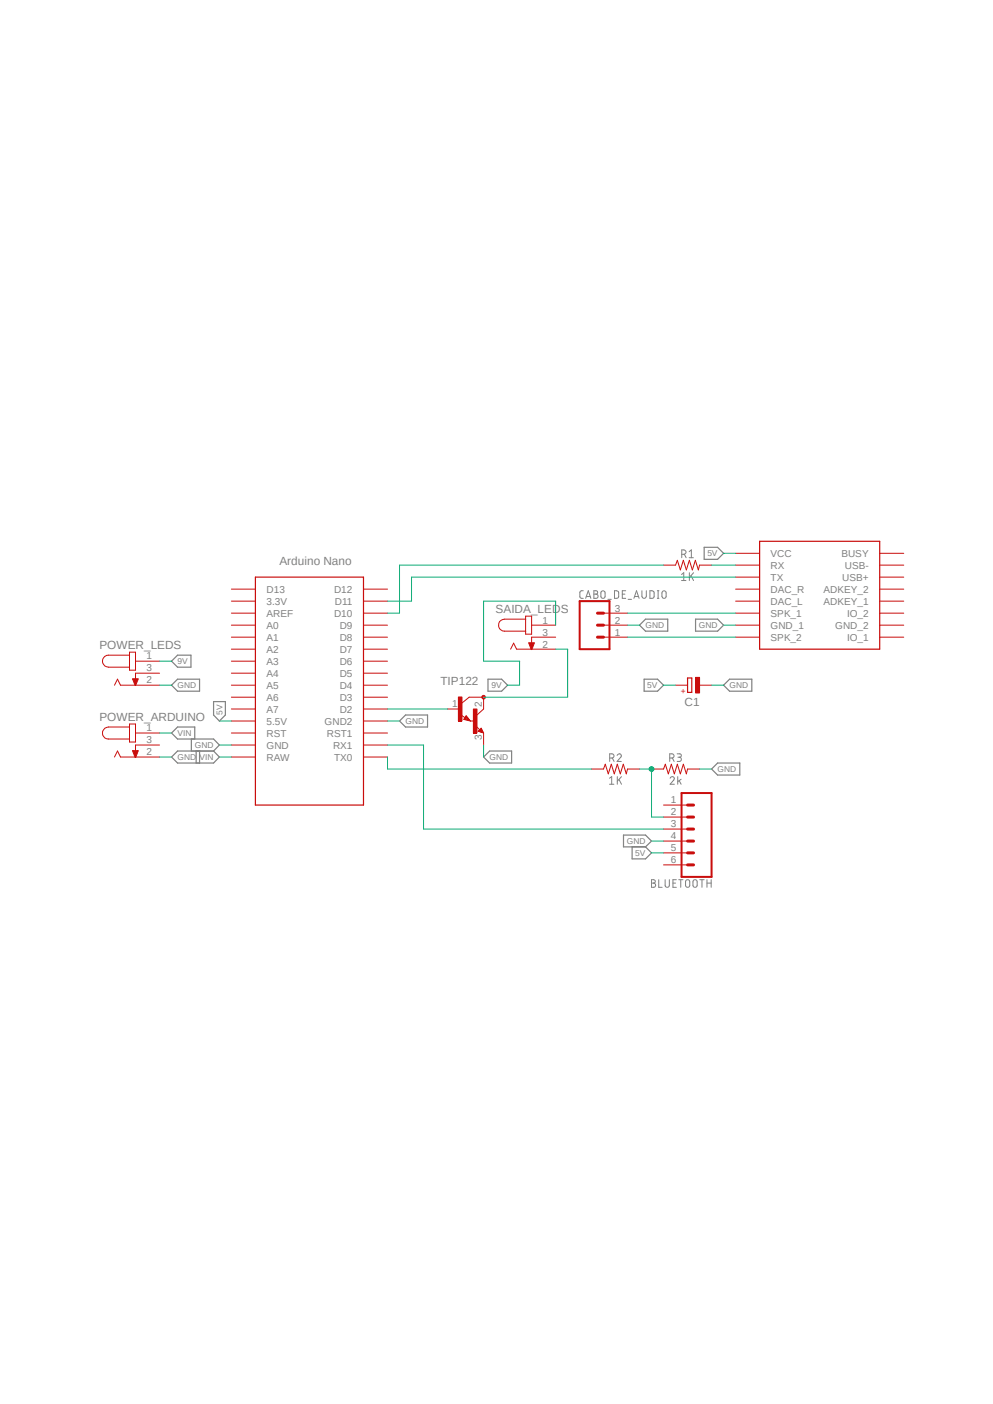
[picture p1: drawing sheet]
<svg xmlns="http://www.w3.org/2000/svg" width="210mm" height="297mm" viewBox="0 0 210 297" stroke-linecap="round" stroke-linejoin="round" font-family="sans-serif">
<path d="M20.4 114.3l175.1 74.3M195.5 114.3l-175.1 74.3" fill="none" stroke="#fff" stroke-width=".21"/>
<g fill="none" stroke="#808080" stroke-width=".21">
<path d="M144.2 117.3h.5a.47 .47 0 0 0 .4-.5 .47 .47 0 0 0-.4-.5h-.5v1.7M144.7 117.3l.4 .7M145.8 116.7l.4-.4v1.7M145.8 118h.8M123.4 125h-.5l-.3 .3 .1 1.1 .7 .2M123.9 126.6l.5-1.6 .6 1.6M124 126.2h.8M125.6 125h.6a.37 .37 0 0 1 .2 .4 .37 .37 0 0 1-.4 .3l.3 .1a.43 .43 0 0 1 .2 .5 .43 .43 0 0 1-.5 .3h-.4zM125.6 125.7h.4M127.1 125.2a.49 .49 0 0 1 .8 0 1.3 1.3 0 0 1-.1 1.3h-.5a1.3 1.3 0 0 1-.2-1.3zM128.6 126.8h.7M130 125l.6 .1a1.26 1.26 0 0 1 .2 1.3l-.2 .1-.6 .1z"/>
<path d="M131.6 125.7h.6M132.3 125h-.7v1.6h.7M132.8 126.8h.8M134.1 126.6l.5-1.6 .6 1.6M134.2 126.2h.8M135.8 125v1.2a.47 .47 0 0 0 .4 .4 .47 .47 0 0 0 .5-.4v-1.2M137.5 125l.6 .1a1.26 1.26 0 0 1 .2 1.3l-.2 .1-.6 .1zM139 126.6h.4M139 125h.4M139.2 125v1.6M140.1 125.2l.1-.1a.44 .44 0 0 1 .7 .3l-.1 1a.46 .46 0 0 1-.5 .2 .46 .46 0 0 1-.3-.4zM144.1 121.5l.5-.3v1.6"/>
<path d="M144.1 122.8h1M145.8 121.2v1.6M146.1 121.8l.6 1M146.7 121.2l-.9 1M130.5 159.8a.45 .45 0 0 1 .7-.3 .45 .45 0 0 1 .1 .7l-.8 .9h.9M143.2 159.5h.7a.37 .37 0 0 1 .2 .4 .37 .37 0 0 1-.3 .3h-.4M128.9 164.6l.5-.3v1.6M128.9 165.9h.9M128.9 160.4h.5a.45 .45 0 0 0 .4-.4 .45 .45 0 0 0-.2-.5h-.7v1.6M129.5 160.4l.4 .7M130.6 164.3v1.6M130.9 164.9l.5 1"/>
<path d="M131.4 164.3l-.8 1M141.6 160.4h.5a.45 .45 0 0 0 .4-.4 .45 .45 0 0 0-.2-.5h-.7v1.6M141.7 164.6a.44 .44 0 0 1 .7-.3 .44 .44 0 0 1 .1 .7l-.8 .9h.9M142.2 160.4l.4 .7M143.3 164.3v1.6M143.6 165.1l.5 .8M143.7 160.2h.2a.46 .46 0 0 1 .2 .5 .46 .46 0 0 1-.4 .4h-.5M144.1 164.8l-.8 .6M137.8 186.1l.8 .2v.3l-.4 .2 .4 .2a.44 .44 0 0 1-.4 .7h-.4zM137.8 186.8h.4M139.3 186.1v1.6h.7M140.7 186.1v1.4a.46 .46 0 0 0 .5 .2 .46 .46 0 0 0 .4-.4v-1.2"/>
<path d="M142.3 186.8h.6M143 186.1h-.7v1.6h.7M143.6 186.1h.8M144 186.1v1.6M145 186.3a.46 .46 0 0 1 .6-.2 .46 .46 0 0 1 .3 .5l-.1 .9a.46 .46 0 0 1-.5 .2 .46 .46 0 0 1-.3-.4zM146.6 186.3a.46 .46 0 0 1 .5-.2 .46 .46 0 0 1 .3 .5v.9a.46 .46 0 0 1-.5 .2 .46 .46 0 0 1-.3-.4zM148 186.1h.9M148.5 186.1v1.6M149.5 186.8h.9M149.5 186.1v1.6M150.4 186.1v1.6"/>
</g>
<g fill="none" stroke="#808080" stroke-width=".25">
<path d="M148.9 115.8h2.9l1.2 1.3-1.2 1.2h-2.9zM36.3 139.9l1.2-1.3h2.9v2.5h-2.9zM135.3 132.2l1.2-1.2h4.7v2.5h-4.7zM147.1 131h4.7l1.2 1.2-1.2 1.3h-4.7zM37.5 158.9h7.7l1.2 1.2-1.2 1.3h-7.7l-1.2-1.3zM37.5 143.7h4.7v2.5h-4.7l-1.2-1.3zM40.5 156.3v2.6M41.2 156.3v-2.5h-3.7l-1.2 1.3 1.2 1.2h7.7l1.2 1.3-1.2 1.3M41.5 158.9v2.5M42.2 158.9v2.5M45.2 148.4h2.5v2.9l-1.3 1.2-1.2-1.2zM84.5 152.5l1.3-1.2h4.6v2.5h-4.6z"/>
<path d="M103.2 143.7h2.9l1.3 1.2-1.3 1.3h-2.9zM103.5 158.9h4.7v2.5h-4.7l-1.2-1.3zM136.2 143.7h2.9l1.2 1.2-1.2 1.3h-2.9zM154.3 143.7h4.7v2.5h-4.7l-1.3-1.3zM131.9 176.7h4.6l1.3 1.2-1.3 1.3h-4.6zM133.7 179.2v2.5h2.8l1.3-1.3-1.3-1.2M151.8 161.4h4.7v2.6h-4.7l-1.3-1.3z"/>
</g>
<g fill="none" stroke="#c90d0c" stroke-width=".21">
<path d="M48.9 127.2h5.1M48.9 129.7h5.1M48.9 139.9h5.1M48.9 137.3h5.1M48.9 134.8h5.1M48.9 132.2h5.1M48.9 124.6h5.1M76.9 127.2h5.1M76.9 129.7h5.1M76.9 139.9h5.1M76.9 137.3h5.1M76.9 134.8h5.1"/>
<path d="M76.9 132.2h5.1M76.9 124.6h5.1M48.9 157.6h5.1M48.9 155.1h5.1M48.9 152.5h5.1M48.9 150h5.1M48.9 147.5h5.1M48.9 144.9h5.1M48.9 142.4h5.1M76.9 157.6h5.1M76.9 155.1h5.1M76.9 152.5h5.1"/>
<path d="M76.9 150h5.1M76.9 147.5h5.1M76.9 144.9h5.1M76.9 142.4h5.1M97.4 151.2l1 .6M98.3 152l.3-.4 .6 .8-1-.3 .4-.6 .8 .9M98.6 151.4l.9 1.1-1.4-.3zM99.5 152.5h.6M100.7 153.6l.8 .8M101.3 154.7l.5-.5 .4 .7M101.8 154.1l.5 1-1.2-.4zM101.8 154.3l.2 .6"/>
<path d="M102.3 147.5h-3.1l-1.5 1.2M102.3 150l-1.4 1.3M48.9 160.1h5.1M76.9 160.1h5.1"/>
</g>
<path d="M54 122.1h22.9v48.2h-22.9zM98.6 151.9v-.1l.5 .5-.8-.3M101.8 154.3l-.4 .4 .5 .1-.3-.2" fill="none" stroke="#c90d0c" stroke-width=".25"/>
<circle cx="102.3" cy="147.5" r=".38" fill="#c90d0c"/>
<circle cx="102.3" cy="147.5" r=".38" fill="none" stroke="#c90d0c" stroke-width=".21"/>
<path d="M96.9 147.4h.8v5.1h-.8z" fill-rule="evenodd" fill="#c90d0c"/>
<path d="M96.9 147.4h.8v5.1h-.8z" fill="none" stroke="#c90d0c" stroke-width=".21"/>
<path d="M100.1 150h.8v5.1h-.8z" fill-rule="evenodd" fill="#c90d0c"/>
<g fill="none" stroke="#c90d0c" stroke-width=".21">
<path d="M155.6 117.1h5.1M155.6 119.5h5.1M186.1 117.1h5M186.1 119.5h5M27.4 138.6h-4.5a1.27 1.27 0 0 0-1.2 1.3 1.27 1.27 0 0 0 1.2 1.2h4.5M27.4 138h1.3v3.8h-1.3zM155.6 122.1h5.1M155.6 124.6h5.1M155.6 127.2h5.1M155.6 129.7h5.1M155.6 132.2h5.1M155.6 134.8h5.1"/>
<path d="M186.1 122.1h5M186.1 124.6h5M186.1 127.2h5M186.1 129.7h5M186.1 132.2h5M186.1 134.8h5M28.7 142.4v2.5h-3.2l-.7-1.2-.6 1.2M94.7 150h2.5M100.1 150h.8v5.1h-.8zM102.3 147.5v2.5M102.3 155.1v2.5M140.3 170.3h5.1"/>
<path d="M140.3 172.8h5.1M140.3 175.4h5.1M140.3 177.9h5.1M140.3 180.4h5.1M140.3 183h5.1"/>
</g>
<path d="M160.7 114.5h25.4v22.8h-25.4z" fill="none" stroke="#c90d0c" stroke-width=".25"/>
<path d="M144.1 167.8h6.4v17.7h-6.4z" fill="none" stroke="#c90d0c" stroke-width=".42"/>
<path d="M145.4 175.4h1.3M145.4 172.8h1.3M145.4 170.3h1.3M145.4 177.9h1.3M145.4 180.4h1.3M145.4 183h1.3" fill="none" stroke="#c90d0c" stroke-width=".64"/>
<path d="M28 143.6h1.3l-.6 1.4h-.1z" fill-rule="evenodd" fill="#c90d0c"/>
<path d="M28.7 139.9h5M127.6 134.8h5.1M127.6 132.2h5.1M127.6 129.7h5.1M27.4 153.8h-4.5a1.27 1.27 0 0 0-1.2 1.3 1.27 1.27 0 0 0 1.2 1.2h4.5M27.4 153.2h1.3v3.8h-1.3zM28 143.6h1.3l-.6 1.4h-.1zM28.7 142.4h5M28.7 144.9h5M28.7 157.6v2.5h-3.2l-.7-1.2-.6 1.2" fill="none" stroke="#c90d0c" stroke-width=".21"/>
<path d="M122.6 127.2h6.3v10.1h-6.3z" fill="none" stroke="#c90d0c" stroke-width=".42"/>
<path d="M126.4 129.7h1.2M126.4 132.2h1.2M126.4 134.8h1.2" fill="none" stroke="#c90d0c" stroke-width=".64"/>
<path d="M28 158.8h1.3l-.6 1.4h-.1z" fill-rule="evenodd" fill="#c90d0c"/>
<path d="M140.3 119.5h2.6l.4-1 .6 2.1 .6-2.1 .7 2.1 .6-2.1 .6 2.1 .7-2.1 .6 2.1 .3-1.1h2.5M28 158.8h1.3l-.6 1.4h-.1zM28.7 155.1h5M28.7 157.6h5M28.7 160.1h5" fill="none" stroke="#c90d0c" stroke-width=".21"/>
<path d="M145.4 143.4h.9v3.1h-.9z" fill="none" stroke="#c90d0c" stroke-width=".25"/>
<path d="M147.1 143.3h.9v3.3h-.9z" fill-rule="evenodd" fill="#c90d0c"/>
<path d="M111.2 131h-4.5a1.27 1.27 0 0 0-1.2 1.2 1.27 1.27 0 0 0 1.2 1.3h4.5M111.2 130.3h1.2v3.9h-1.2zM112.4 134.8v2.5h-3.1l-.7-1.2-.6 1.2M142.9 144.9h2.5M147.1 143.3h.9v3.3h-.9zM148 144.9h2.5M125.1 162.7h2.5l.4-1 .7 2 .6-2 .6 2 .7-2 .6 2 .6-2 .7 2 .2-1h2.6M137.8 162.7h2.5l.4-1 .7 2 .6-2 .6 2 .7-2 .6 2 .6-2 .7 2 .2-1h2.6" fill="none" stroke="#c90d0c" stroke-width=".21"/>
<path d="M111.8 136h1.2l-.5 1.4h-.1z" fill-rule="evenodd" fill="#c90d0c"/>
<path d="M111.8 136h1.2l-.5 1.4h-.1zM112.4 132.2h5.1M112.4 134.8h5.1M112.4 137.3h5.1" fill="none" stroke="#c90d0c" stroke-width=".21"/>
<g fill="none" stroke="#0dab76" stroke-width=".21">
<path d="M140.3 119.5h-55.8v10.2h-2.5M150.5 119.5h5.1M153 117.1h2.6M33.7 139.9h2.6M117.5 132.2v-5h-15.2v12.7h7.6v5h-2.5M117.5 137.3h2.6v10.2h-17.8M132.7 132.2h2.6M132.7 129.7h22.9M132.7 134.8h22.9M153 132.2h2.6M155.6 122.1h-68.6v5.1h-5M33.7 144.9h2.6"/>
<path d="M46.4 152.5h2.5M46.4 157.6h2.5M82 150h12.7M82 152.5h2.5M102.3 157.6v2.5M140.3 144.9h2.6M150.5 144.9h2.5M33.7 160.1h2.6M82 160.1v2.6h43.1M135.3 162.7h2.5v10.1h2.5M137.8 177.9h2.5M148 162.7h2.5"/>
<path d="M137.8 180.4h2.5"/>
</g>
<circle cx="137.8" cy="162.7" r=".51" fill="#0dab76"/>
<g fill="none" stroke="#0dab76" stroke-width=".21">
<path d="M33.7 155.1h2.6M82 157.6h7.6v17.8h50.7M46.4 160.1h2.5"/>
<circle cx="137.8" cy="162.7" r=".51"/>
</g>
<g font-size="2.5" fill="#808080">
<text x="59.1" y="119.6">Arduino Nano</text>
<text x="104.8" y="129.7">SAIDA_LEDS</text>
<text x="21" y="137.3">POWER_LEDS</text>
<text x="93.1" y="144.9">TIP122</text>
<text x="144.8" y="149.3">C1</text>
<text x="21" y="152.5">POWER_ARDUINO</text>
</g>
<g font-size="2.1" fill="#808080">
<text x="163" y="117.8">VCC</text>
<text x="178" y="117.8">BUSY</text>
<text x="56.4" y="125.4">D13</text>
<text x="70.7" y="125.4">D12</text>
<text x="163" y="120.3">RX</text>
<text x="163" y="122.9">TX</text>
<text x="163" y="125.4">DAC_R</text>
<text x="174.2" y="125.4">ADKEY_2</text>
<text x="178.1" y="122.9">USB+</text>
<text x="178.7" y="120.4">USB-</text>
<text x="56.4" y="127.9">3.3V</text>
<text x="56.4" y="130.5">AREF</text>
<text x="70.7" y="130.5">D10</text>
<text x="70.8" y="127.9">D11</text>
<text x="114.8" y="131.9">1</text>
<text x="130" y="131.9">2</text>
<text x="130" y="129.4">3</text>
<text x="163" y="127.9">DAC_L</text>
<text x="163" y="130.5">SPK_1</text>
<text x="174.2" y="127.9">ADKEY_1</text>
<text x="179.2" y="130.5">IO_2</text>
<text x="56.4" y="135.6">A1</text>
<text x="56.4" y="133">A0</text>
<text x="71.8" y="135.6">D8</text>
<text x="71.8" y="133">D9</text>
<text x="114.8" y="134.5">3</text>
<text x="114.8" y="137">2</text>
<text x="130" y="134.5">1</text>
<text x="163" y="133">GND_1</text>
<text x="163" y="135.6">SPK_2</text>
<text x="176.7" y="133">GND_2</text>
<text x="179.2" y="135.6">IO_1</text>
<text x="31" y="139.5">1</text>
<text x="31" y="142">3</text>
<text x="56.4" y="140.6">A3</text>
<text x="56.4" y="138.1">A2</text>
<text x="56.4" y="143.2">A4</text>
<text x="71.8" y="143.2">D5</text>
<text x="71.8" y="140.6">D6</text>
<text x="71.8" y="138.1">D7</text>
<text x="31" y="144.6">2</text>
<text x="56.4" y="148.3">A6</text>
<text x="56.4" y="145.7">A5</text>
<text x="71.8" y="148.3">D3</text>
<text x="71.8" y="145.7">D4</text>
<text x="95.6" y="149.6">1</text>
<text x="101.9" y="149.6" transform="rotate(-90 101.9 149.6)">2</text>
<text x="31" y="154.7">1</text>
<text x="56.4" y="155.8">RST</text>
<text x="56.4" y="153.3">5.5V</text>
<text x="56.4" y="150.7">A7</text>
<text x="68.7" y="153.3">GND2</text>
<text x="69.1" y="155.8">RST1</text>
<text x="71.8" y="150.7">D2</text>
<text x="31" y="157.3">3</text>
<text x="31" y="159.8">2</text>
<text x="56.4" y="160.9">RAW</text>
<text x="56.4" y="158.4">GND</text>
<text x="70.4" y="158.4">RX1</text>
<text x="70.7" y="160.9">TX0</text>
<text x="101.9" y="156.6" transform="rotate(-90 101.9 156.6)">3</text>
<text x="141.9" y="169.9">1</text>
<text x="141.9" y="172.5">2</text>
<text x="141.9" y="175">3</text>
<text x="141.9" y="177.5">4</text>
<text x="141.9" y="180.1">5</text>
<text x="141.9" y="182.6">6</text>
</g>
<g font-size="1.8" fill="#808080">
<text x="149.6" y="117.7">5V</text>
<text x="136.5" y="132.9">GND</text>
<text x="147.8" y="132.9">GND</text>
<text x="37.5" y="140.5">9V</text>
<text x="37.5" y="145.6">GND</text>
<text x="103.9" y="145.6">9V</text>
<text x="136.9" y="145.6">5V</text>
<text x="154.3" y="145.6">GND</text>
<text x="37.5" y="155.7">VIN</text>
<text x="47.1" y="151.3" transform="rotate(-90 47.1 151.3)">5V</text>
<text x="85.8" y="153.2">GND</text>
<text x="37.5" y="160.8">GND</text>
<text x="41.2" y="158.2">GND</text>
<text x="42.2" y="160.8">VIN</text>
<text x="103.5" y="160.8">GND</text>
<text x="151.8" y="163.3">GND</text>
<text x="132.6" y="178.6">GND</text>
<text x="134.4" y="181.1">5V</text>
</g>
<text font-size="1.8" fill="#c90d0c" x="144" y="146.8">+</text>
</svg>
